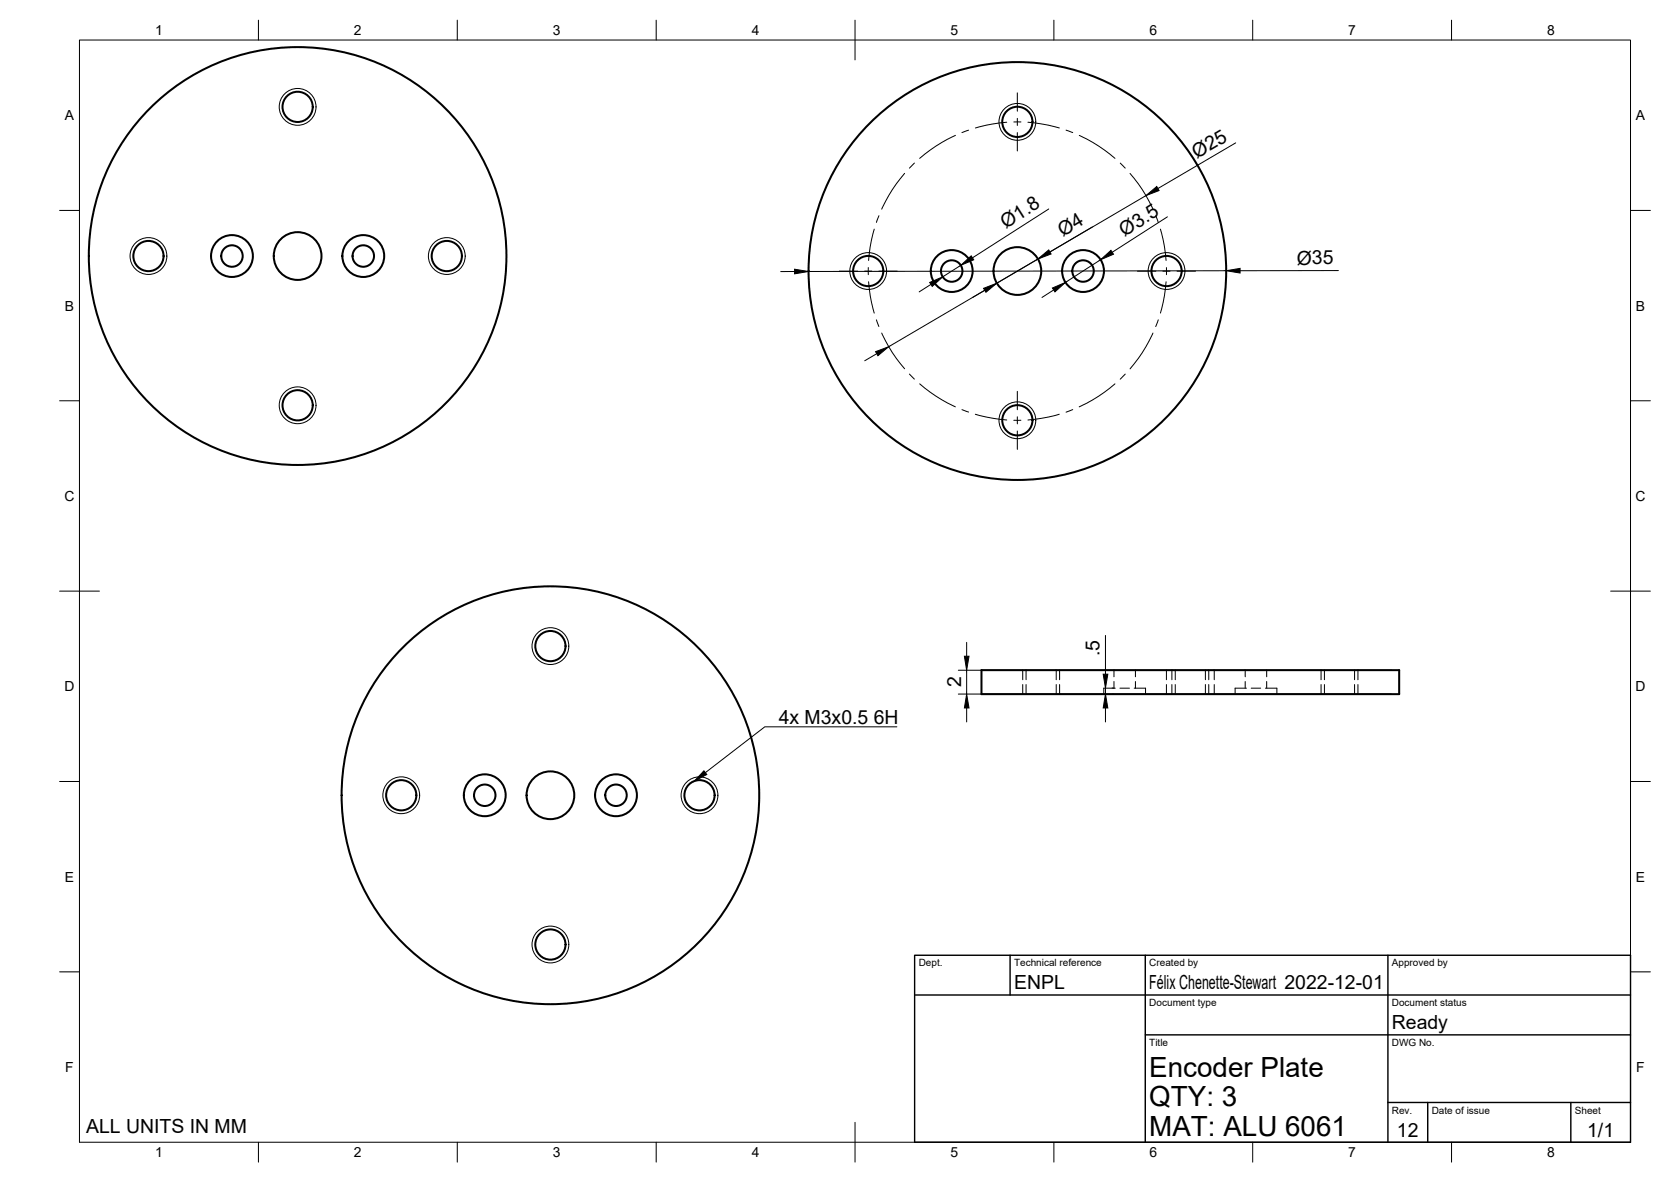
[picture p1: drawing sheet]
<svg xmlns="http://www.w3.org/2000/svg" width="420mm" height="297mm" viewBox="0 0 420 297" stroke-linecap="round" stroke-linejoin="round" font-family="sans-serif">
<!-- layer: Visible -->
<g fill="none" stroke="#000" stroke-width=".51">
<path d="M246.8 168.4h105v6h-105z"/>
<circle cx="74.8" cy="26.9" r="3.8"/>
<circle cx="255.8" cy="30.6" r="3.8"/>
<circle cx="37.3" cy="64.3" r="3.8"/>
<circle cx="58.3" cy="64.3" r="2.7"/>
<circle cx="58.3" cy="64.3" r="5.3"/>
<circle cx="74.8" cy="64.3" r="6"/>
<circle cx="74.8" cy="64.3" r="52.5"/>
<circle cx="91.3" cy="64.3" r="2.7"/>
<circle cx="91.3" cy="64.3" r="5.3"/>
<circle cx="112.3" cy="64.3" r="3.8"/>
<circle cx="218.3" cy="68.1" r="3.8"/>
<circle cx="239.3" cy="68.1" r="2.7"/>
<circle cx="239.3" cy="68.1" r="5.3"/>
<circle cx="255.8" cy="68.1" r="6"/>
<circle cx="255.8" cy="68.1" r="52.5"/>
<circle cx="272.3" cy="68.1" r="2.7"/>
<circle cx="272.3" cy="68.1" r="5.3"/>
<circle cx="293.3" cy="68.1" r="3.8"/>
<circle cx="74.8" cy="101.9" r="3.8"/>
<circle cx="255.8" cy="105.6" r="3.8"/>
<circle cx="138.4" cy="162.4" r="3.8"/>
<circle cx="100.9" cy="199.9" r="3.8"/>
<circle cx="121.9" cy="199.9" r="2.7"/>
<circle cx="121.9" cy="199.9" r="5.3"/>
<circle cx="138.4" cy="199.9" r="6"/>
<circle cx="138.4" cy="199.9" r="52.5"/>
<circle cx="154.9" cy="199.9" r="2.7"/>
<circle cx="154.9" cy="199.9" r="5.3"/>
<circle cx="175.9" cy="199.9" r="3.8"/>
<circle cx="138.4" cy="237.4" r="3.8"/>
</g>
<!-- layer: Visible Narrow -->
<g fill="none" stroke="#000" stroke-width=".25">
<circle cx="74.8" cy="26.9" r="4.6"/>
<circle cx="255.8" cy="30.6" r="4.6"/>
<circle cx="37.3" cy="64.3" r="4.6"/>
<circle cx="112.3" cy="64.3" r="4.6"/>
<circle cx="218.3" cy="68.1" r="4.6"/>
<circle cx="293.3" cy="68.1" r="4.6"/>
<circle cx="74.8" cy="101.9" r="4.6"/>
<circle cx="255.8" cy="105.6" r="4.6"/>
<circle cx="138.4" cy="162.4" r="4.6"/>
<circle cx="100.9" cy="199.9" r="4.6"/>
<circle cx="175.9" cy="199.9" r="4.6"/>
<circle cx="138.4" cy="237.4" r="4.6"/>
</g>
<!-- layer: Hidden -->
<g fill="none" stroke="#000" stroke-width=".25">
<path d="M258 168.4v2.4M258 172v2.4M265.6 168.4v2.4M265.6 172v2.4M280.1 168.4v1.7M280.1 171.3v1.6M280.4 172.9h-2.9v1.5M281.6 172.9h2.4M285.2 172.9h2.8v1.5M285.5 168.4v1.7M285.5 171.3v1.6M293.3 168.4v2.4"/>
<path d="M293.3 172v2.4M295.5 168.4v2.4M295.5 172v2.4M303.1 168.4v2.4M303.1 172v2.4M305.3 168.4v2.4M305.3 172v2.4M313.1 168.4v1.7M313.1 171.3v1.6M313.4 172.9h-2.8v1.5M314.6 172.9h2.4M318.2 172.9h2.9v1.5"/>
<path d="M318.5 168.4v1.7M318.5 171.3v1.6M333 168.4v2.4M333 172v2.4M340.6 168.4v2.4M340.6 172v2.4"/>
</g>
<!-- layer: Hidden Narrow -->
<path d="M257.2 168.4v2.4M257.2 172v2.4M266.4 168.4v2.4M266.4 172v2.4M294.7 168.4v2.4M294.7 172v2.4M303.9 168.4v2.4M303.9 172v2.4M332.2 168.4v2.4M332.2 172v2.4M341.4 168.4v2.4M341.4 172v2.4" fill="none" stroke="#000" stroke-width=".25"/>
<!-- layer: BORDER -->
<g fill="none" stroke="#000" stroke-width=".25">
<path d="M20 10.1h390v276.9h-390zM65 5.1v5M115 5.1v5M165 5.1v5M215 5.1v10M265 5.1v5M315 5.1v5M365 5.1v5M15 52.9h5M410 52.9h5M15 100.7h5M410 100.7h5"/>
<path d="M15 148.6h10M405 148.6h10M15 196.4h5M410 196.4h5M15 244.2h5M410 244.2h5M65 287v5M115 287v5M165 287v5M215 282.1v9.9M265 287v5M315 287v5"/>
<path d="M365 287v5"/>
</g>
<!-- layer: TITLEBLOCK -->
<path d="M230 240.1h180v46.9h-180zM230 250h180M254 240.1v9.9M288 240.1v46.9M349 240.1v46.9M288 260.1h122M349 277.1h61M359 277.1v9.9M395 277.1v9.9" fill="none" stroke="#000" stroke-width=".36"/>
<!-- layer: FD_Dimensions -->
<g fill="none" stroke="#000" stroke-width=".25">
<path d="M310.7 35.9l-19.6 11.5M263.7 52.5l-19.2 12.3M274.7 57l-10.7 6.3M288.1 49.2l-64.6 37.9M293.5 54.5l-13.8 8.9M199.8 68.2h-3.5M234.1 71.5l-3 1.8M241.6 66.7l-4.6 2.9M247.6 72.9l-3 1.8M261 65.1l-10.4 6.1M264.9 72.9l-2.9 1.8M276.7 65.3l-8.8 5.7"/>
<path d="M308.3 68l-105 .2M336.5 68h-24.7M220.5 88.9l-3.1 1.8M278 159.7v9.7M241 174.4h108.7M241 168.4h108.7M243.1 161.4v3.5M243.1 168.4v6M243.1 177.9v3.5M278 172.9v1.5M278 177.9v3.5M279.7 172.9h.4"/>
</g>
<g fill="#000" stroke="#000" stroke-width=".25">
<path d="M288.1 49.2l2.8-2.3 .5 1zM199.8 67.7l3.5 .5-3.5 .6zM233.8 71l3.2-1.4-2.6 2.4zM241.6 66.7l2.6-2.4 .6 1zM247.3 72.5l3.3-1.3-2.7 2.3zM261 65.1l2.7-2.3 .6 1zM264.6 72.4l3.3-1.4-2.6 2.3zM276.7 65.3l2.6-2.4 .7 1zM308.3 68l3.5-.6v1.2zM220.2 88.4l3.3-1.3-2.8 2.3zM243.1 174.4l.5 3.5h-1.1zM242.5 164.9h1.1l-.5 3.5z"/>
<path d="M278 174.4l.6 3.5h-1.2zM277.4 169.4h1.2l-.6 3.5z"/>
</g>
<!-- layer: Smart Centers -->
<g fill="none" stroke="#000" stroke-width=".25">
<path d="M240.2 34l-4.9 2.7-4.1 3.1M243.5 32.7l-1.6 .6M253.1 30.7l-3.4 .4-4.4 1.1M254.9 30.6h1.8M255.8 23.3v4.6M255.8 29.7v1.8M255.8 33.3v4.6M258.5 30.7l3.4 .4 4.5 1.1M268.1 32.7l1.6 .6M271.4 34l4.9 2.7 4.1 3.1M219.8 57.6l-1 4.4-.4 3.5M221 54.2l-.6 1.7"/>
<path d="M227.5 43.6l-3.1 4-2.7 5M229.9 41l-1.2 1.3M281.7 41l1.2 1.3M284.1 43.6l3.1 4 2.7 5M290.6 54.2l.6 1.7M291.8 57.6l1 4.4 .4 3.5M211 68.1h4.6M217.4 68.1h1.8M218.3 67.2v1.8M218.4 70.8l.4 3.4 1 4.5M221 68.1h4.6M286 68.1h4.6"/>
<path d="M292.4 68.1h1.8M293.2 70.8l-.4 3.4-1 4.5M293.3 67.2v1.8M296 68.1h4.6M220.4 80.4l.6 1.6M221.7 83.7l2.7 4.9 3.1 4.1M228.7 94l1.2 1.3M231.2 96.5l4.1 3 4.9 2.7M255.8 98.3v4.7M280.4 96.5l-4.1 3-4.9 2.7M282.9 94l-1.2 1.3M289.9 83.7l-2.7 4.9-3.1 4.1"/>
<path d="M291.2 80.4l-.6 1.7M241.9 102.9l1.6 .7M245.2 104.1l4.5 1 3.4 .4M254.9 105.6h1.8M255.8 104.7v1.8M255.8 108.3v4.6M266.3 104.1l-4.4 1-3.4 .4M269.7 102.9l-1.6 .7"/>
</g>
<!-- layer: Hole Notes -->
<path d="M177 193.7l.7 .9-3.1 1.7z" fill="#000" stroke="#000" stroke-width=".25"/>
<path d="M225.5 182.7h-33.2l-14.9 11.5" fill="none" stroke="#000" stroke-width=".25"/>
<g font-size="7">
<text x="289" y="270.6">Encoder Plate</text>
<text x="289" y="278.1">QTY: 3</text>
<text x="289" y="285.5">MAT: ALU 6061</text>
</g>
<g font-size="4.9">
<text x="300.9" y="39.9" transform="rotate(-30 300.9 39.9)">Ø25</text>
<text x="252.9" y="57.6" transform="rotate(-33 252.9 57.6)">Ø1.8</text>
<text x="267.3" y="59.6" transform="rotate(-31 267.3 59.6)">Ø4</text>
<text x="282.8" y="59.6" transform="rotate(-33 282.8 59.6)">Ø3.5</text>
<text x="326.1" y="66.5">Ø35</text>
<text x="276.5" y="165" transform="rotate(-90 276.5 165)">.5</text>
<text x="241.7" y="172.7" transform="rotate(-90 241.7 172.7)">2</text>
<text x="195.8" y="182">4x M3x0.5</text>
<text x="219.7" y="182">6H</text>
<text x="255" y="248.5">ENPL</text>
<text x="289" y="248.5">Félix Chenette-Stewart 2022-12-01</text>
<text x="350" y="258.6">Ready</text>
<text x="21.6" y="284.7">ALL UNITS IN MM</text>
<text x="351.3" y="285.7">12</text>
<text x="399.1" y="285.7">1/1</text>
</g>
<g font-size="3.5">
<text x="39" y="8.8">1</text>
<text x="89" y="8.8">2</text>
<text x="139" y="8.8">3</text>
<text x="189" y="8.8">4</text>
<text x="239" y="8.8">5</text>
<text x="289" y="8.8">6</text>
<text x="339" y="8.8">7</text>
<text x="389" y="8.8">8</text>
<text x="16.3" y="30.2">A</text>
<text x="411.3" y="30.2">A</text>
<text x="16.3" y="78">B</text>
<text x="411.3" y="78">B</text>
<text x="16.2" y="125.9">C</text>
<text x="411.2" y="125.9">C</text>
<text x="16.2" y="173.7">D</text>
<text x="411.2" y="173.7">D</text>
<text x="16.3" y="221.6">E</text>
<text x="411.3" y="221.6">E</text>
<text x="16.4" y="269.4">F</text>
<text x="411.4" y="269.4">F</text>
<text x="39" y="290.8">1</text>
<text x="89" y="290.8">2</text>
<text x="139" y="290.8">3</text>
<text x="189" y="290.8">4</text>
<text x="239" y="290.8">5</text>
<text x="289" y="290.8">6</text>
<text x="339" y="290.8">7</text>
<text x="389" y="290.8">8</text>
</g>
<g font-size="2.5">
<text x="231" y="242.9">Dept.</text>
<text x="255" y="242.9">Technical reference</text>
<text x="289" y="242.9">Created by</text>
<text x="350" y="242.9">Approved by</text>
<text x="289" y="252.8">Document type</text>
<text x="350" y="252.8">Document status</text>
<text x="289" y="262.9">Title</text>
<text x="350" y="262.9">DWG No.</text>
<text x="350" y="279.9">Rev.</text>
<text x="360" y="279.9">Date of issue</text>
<text x="396" y="279.9">Sheet</text>
</g>
</svg>
